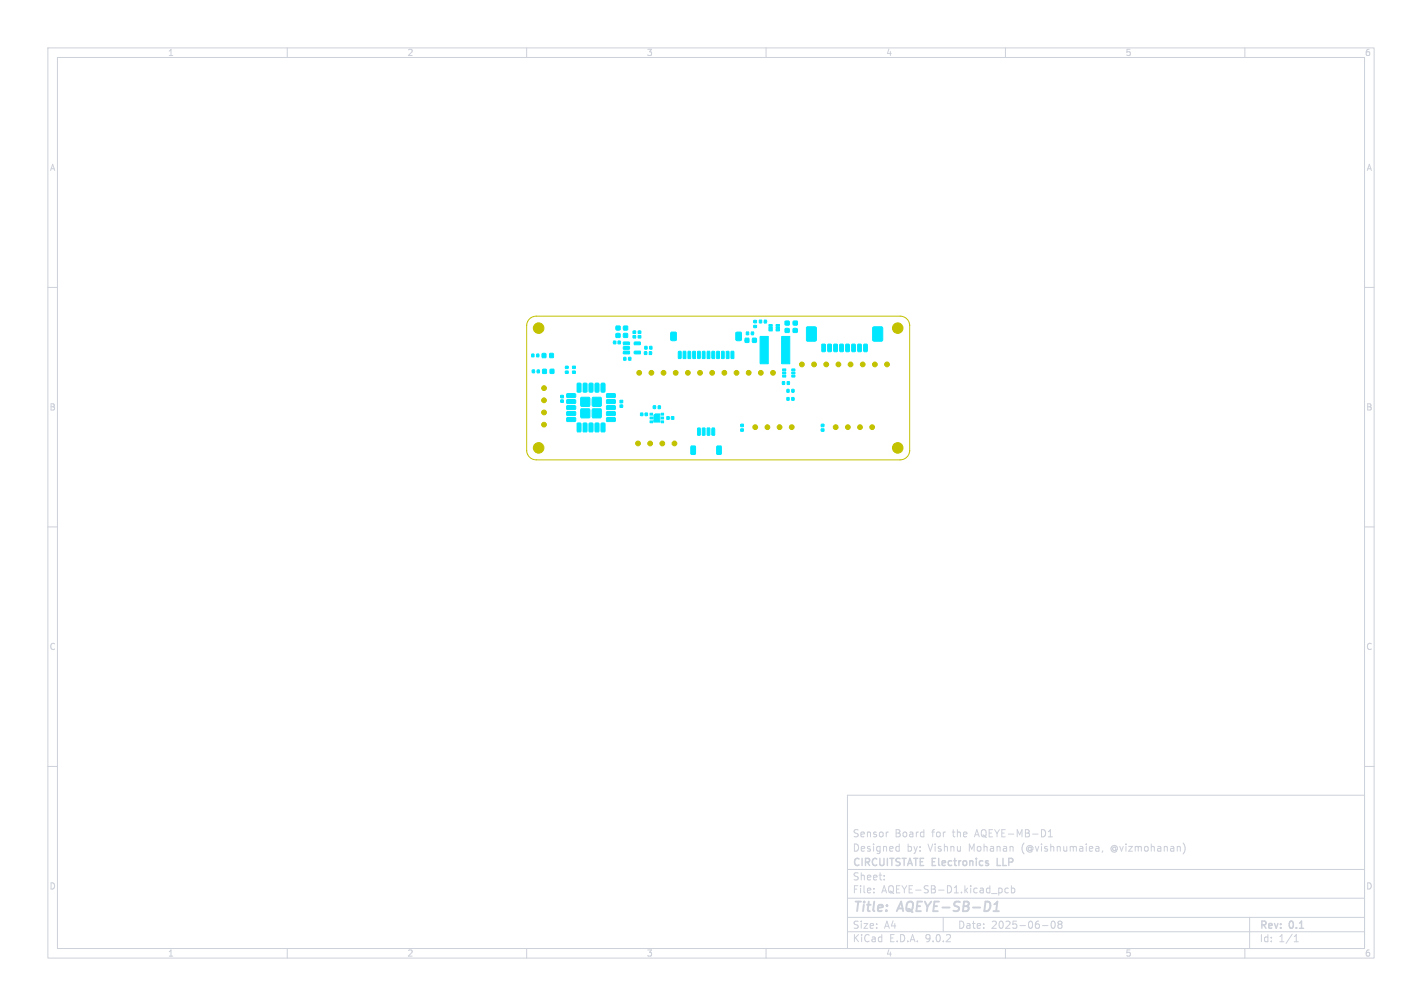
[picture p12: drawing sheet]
<svg xmlns="http://www.w3.org/2000/svg" width="297mm" height="210mm" viewBox="0 0 297 210" stroke-linecap="round" stroke-linejoin="round" font-family="sans-serif">
<g fill="none" stroke="#cdd1da" stroke-width=".21">
<path d="M10 10h277v190h-277zM12 12h273v186h-273zM60 10v2M110 10v2M160 10v2M210 10v2M260 10v2M10 60h2M285 60h2M10 110h2M285 110h2M10 160h2"/>
<path d="M177 166h108v32h-108zM185.5 173.7l-.3 .1M187.4 176.7l.4 .1M187.8 176.2v1.5M187.8 177.6l-.4 .1M219 174.7h.8M219 173.6l.4-.4v1.5M229 176.7h.3l.2 .2v.8M229.5 177.6l-.5 .1M229.5 177.1h-.5M230.3 177.6l-.1 .3M247.1 176a1.72 1.72 0 0 1 0 2.3"/>
<path d="M285 160h2M60 198v2M110 198v2M160 198v2M177 194.5h108M177 191.5h108M177 187.5h108M177 181.5h108M182.5 186.3v.1M182.5 185.5v.1M184.7 183.6v.1M184.7 182.8v.1"/>
<path d="M197 191.5v3M208.7 185.4h.3l.3 .3-.1 .6-.5 .1M210 198v2M210.6 185.5l-.4-.1-.3 .3 .1 .6h.6M211.2 185.5l.5-.1 .3 .3-.2 .6h-.6M211.2 184.9v1.5M217.7 193.2h1.2M219.7 192.4l.2-.1a.8 .8 0 0 1 .5 .7 .8 .8 0 0 1-.5 .8 1 1 0 0 1-.2-1.4zM221.2 192.9l-.2-.2 .2-.4h.3l.3 .3-.3 .3M221.2 192.9l-.2 .3v.5l.2 .1h.3l.3-.3-.1-.4-.2-.2M221.2 192.9h.3M260 198v2"/>
<path d="M261 191.5v6.5M270.3 196.6h.9M270.3 195.5l.4-.4v1.5"/>
</g>
<path d="M207.5 190.2h1.1M207.7 188.8l.6-.6-.2 2" fill="none" stroke="#cdd1da" stroke-width=".4"/>
<path d="M208.3 179.2v1.5h.7" fill="none" stroke="#cdd1da" stroke-width=".3"/>
<g fill="#00e7ff" stroke="#00e7ff" stroke-width=".21">
<path d="M135.6 73.4h.5v.6h-.5z"/>
<path d="M134.6 73.4h.5v.6h-.5z"/>
<path d="M113.3 73.8h.7v.8h-.7z"/>
<path d="M114.8 73.8h.8v.8h-.8z"/>
<path d="M118.1 77.5h.6v.4h-.6z"/>
<path d="M118.1 76.5h.6v.4h-.6z"/>
<path d="M158.6 66.8h.5v.6h-.5z"/>
<path d="M159.6 66.8h.5v.6h-.5z"/>
<path d="M139.3 87h.5v.5h-.5z"/>
<path d="M140.2 87h.5v.5h-.5z"/>
<path d="M134.7 72.3h.4v.6h-.4z"/>
<path d="M135.7 72.3h.5v.6h-.5z"/>
<path d="M119.6 77.5h.6v.4h-.6z"/>
<path d="M119.6 76.5h.6v.4h-.6z"/>
<path d="M130.2 69.6h.9v.8h-.9z"/>
<path d="M130.2 68.1h.9v.8h-.9z"/>
<path d="M123.8 83h1.7v1.8h-1.7z"/>
<path d="M121.4 83h1.7v1.8h-1.7z"/>
<path d="M123.8 85.4h1.7v1.8h-1.7z"/>
<path d="M121.4 85.4h1.7v1.8h-1.7z"/>
<path d="M125.6 80h.6l.2 .1v1.6l-.2 .2-.7-.1z"/>
<path d="M124.3 80h.6l.2 .1v1.6l-.1 .2-.7-.1z"/>
<path d="M123.1 80h.6l.2 .1v1.6l-.2 .2-.7-.1z"/>
<path d="M121.8 80h.6l.2 .1v1.6l-.1 .2-.7-.1z"/>
<path d="M120.6 80h.6l.2 .1v1.6l-.2 .2-.7-.1z"/>
<path d="M118.4 82.2h1.7l.1 .7-.2 .1h-1.5l-.2-.2z"/>
<path d="M118.4 83.5l1.7-.1 .1 .7-.2 .2-1.5-.1-.2-.2z"/>
<path d="M118.4 84.7h1.7l.1 .7-.2 .1h-1.5l-.2-.2z"/>
<path d="M118.4 86l1.7-.1 .1 .7-.2 .2-1.5-.1-.2-.2z"/>
<path d="M118.4 87.2h1.7l.1 .7-.2 .1h-1.5l-.2-.2z"/>
<path d="M120.6 88.3h.6l.2 .1v1.6l-.2 .2-.7-.1z"/>
<path d="M121.8 88.3h.6l.2 .1v1.6l-.1 .2-.7-.1z"/>
<path d="M123.1 88.3h.6l.2 .1v1.6l-.2 .2-.7-.1z"/>
<path d="M124.3 88.3h.6l.2 .1v1.6l-.1 .2-.7-.1z"/>
<path d="M125.6 88.3h.6l.2 .1v1.6l-.2 .2-.7-.1z"/>
<path d="M126.7 87.2h1.7l.1 .7-.2 .1h-1.5l-.2-.2z"/>
<path d="M126.7 86l1.7-.1 .1 .7-.2 .2-1.5-.1-.2-.2z"/>
<path d="M126.7 84.7h1.7l.1 .7-.2 .1h-1.5l-.2-.2z"/>
<path d="M126.7 83.5l1.7-.1 .1 .7-.2 .2-1.5-.1-.2-.2z"/>
<path d="M126.7 82.2h1.7l.1 .7-.2 .1h-1.5l-.2-.2z"/>
<path d="M152.7 73.4h.6l-.1 1.5-.5-.1z"/>
<path d="M151.7 73.4h.6l-.1 1.5-.5-.1z"/>
<path d="M150.7 73.4h.6l-.1 1.5-.5-.1z"/>
<path d="M149.7 73.4h.6l-.1 1.5-.5-.1z"/>
<path d="M148.7 73.4h.6l-.1 1.5-.5-.1z"/>
<path d="M147.7 73.4h.6l-.1 1.5-.5-.1z"/>
<path d="M146.7 73.4h.6l-.1 1.5-.5-.1z"/>
<path d="M145.7 73.4h.6l-.1 1.5-.5-.1z"/>
<path d="M144.7 73.4h.6l-.1 1.5-.5-.1z"/>
<path d="M143.7 73.4h.6l-.1 1.5-.5-.1z"/>
<path d="M142.7 73.4h.6l-.1 1.5-.5-.1z"/>
<path d="M141.7 73.4h.6l-.1 1.5-.5-.1z"/>
<path d="M153.7 69.4l.9-.1 .3 .2v1.4l-.2 .2h-.8l-.2-.1z"/>
<path d="M140.1 69.4l.9-.1 .3 .2v1.4l-.2 .2h-.8l-.2-.1z"/>
<path d="M111.1 73.9h.4v.6h-.4z"/>
<path d="M112.1 73.9h.4v.6h-.4z"/>
<path d="M130.2 71.4h1.2l.1 .5-1.2 .1z"/>
<path d="M130.2 72.4l1.2-.1 .1 .5-1.2 .1z"/>
<path d="M130.2 73.3h1.2l.1 .5-1.2 .1z"/>
<path d="M132.5 73.3h1.2l.1 .5-1.3 .1z"/>
<path d="M132.5 71.4h1.2l.1 .5-1.3 .1z"/>
<path d="M129.5 83.6h.5v.5h-.5z"/>
<path d="M129.5 84.5h.5v.5h-.5z"/>
<path d="M180.4 71.9l.6-.1 .2 .1v1.3l-.2 .2-.6-.1z"/>
<path d="M179.2 71.9l.5-.1 .2 .1v1.3l-.1 .2-.7-.1z"/>
<path d="M177.9 71.9l.6-.1 .2 .1v1.3l-.2 .2-.6-.1z"/>
<path d="M176.7 71.9l.5-.1 .2 .1v1.3l-.1 .2-.7-.1z"/>
<path d="M175.4 71.9l.6-.1 .2 .1v1.3l-.2 .2-.6-.1z"/>
<path d="M174.2 71.9l.5-.1 .2 .1v1.3l-.1 .2-.7-.1z"/>
<path d="M172.9 71.9l.6-.1 .2 .1v1.3l-.2 .2-.6-.1z"/>
<path d="M171.7 71.9l.5-.1 .2 .1v1.3l-.1 .2-.7-.1z"/>
<path d="M182.3 68.3l1.8-.1 .3 .2v2.6l-.2 .2h-1.7l-.2-.1z"/>
<path d="M168.5 68.3l1.8-.1 .2 .2v2.6l-.1 .2h-1.7l-.3-.1z"/>
<path d="M163.5 77h.6v.4h-.6z"/>
<path d="M163.5 77.7h.6v.4h-.6z"/>
<path d="M163.5 78.3h.6v.4h-.6z"/>
<path d="M165.4 78.3h.6v.4h-.6z"/>
<path d="M165.4 77.7h.6v.4h-.6z"/>
<path d="M165.4 77h.6v.4h-.6z"/>
<path d="M135.8 86.3h.5v.4h-.5z"/>
<path d="M135.8 87.1h.5v.4h-.5z"/>
<path d="M135.8 87.9h.5v.4h-.5z"/>
<path d="M138.1 87.9h.5v.4h-.5z"/>
<path d="M138.1 87.1h.5v.4h-.5z"/>
<path d="M138.1 86.3h.5v.4h-.5z"/>
<path d="M136.6 86.7l.3-.3h.9v1.7h-1.2z"/>
<path d="M157.2 70.6h.8v.9h-.8z"/>
<path d="M155.6 70.6h.8v.9h-.8z"/>
<path d="M165.4 83h.4v.6h-.4z"/>
<path d="M164.4 83h.4v.6h-.4z"/>
<path d="M164 67.1h.8v.7h-.8z"/>
<path d="M164 68.6h.8v.8h-.8z"/>
<path d="M158.8 70.2h1.7v5.7h-1.7z"/>
<path d="M163.3 70.2h1.7v5.7h-1.7z"/>
<path d="M171.5 89.5h.6v.5h-.6z"/>
<path d="M171.5 88.6h.6v.5h-.6z"/>
<path d="M164.4 79.7h.5v.5h-.5z"/>
<path d="M163.4 79.7h.5v.5h-.5z"/>
<path d="M133.8 86.2h.5v.6h-.5z"/>
<path d="M134.7 86.2h.5v.6h-.5z"/>
<path d="M157.4 67.9h.6v.5h-.6z"/>
<path d="M157.4 66.9h.6v.5h-.6z"/>
<path d="M111.2 77.2h.4v.6h-.4z"/>
<path d="M112.2 77.2h.5v.6h-.5z"/>
<path d="M133.3 70.1h.5v.4h-.5z"/>
<path d="M133.3 69.1h.5v.5h-.5z"/>
<path d="M113.4 77.1h.7v.8h-.7z"/>
<path d="M114.9 77.1h.8v.8h-.8z"/>
<path d="M165.4 81.3h.4v.6h-.4z"/>
<path d="M164.4 81.3h.4v.6h-.4z"/>
<path d="M130.3 74.6h.4v.6h-.4z"/>
<path d="M131.3 74.6h.5v.6h-.5z"/>
<path d="M129.1 71.2h.5v.6h-.5z"/>
<path d="M128.1 71.2h.5v.6h-.5z"/>
<path d="M165.7 67.1h.8v.7h-.8z"/>
<path d="M165.7 68.6h.8v.8h-.8z"/>
<path d="M137.5 84.7h.4v.6h-.4z"/>
<path d="M136.5 84.7h.4v.6h-.4z"/>
<path d="M154.7 89.5h.6v.5h-.6z"/>
<path d="M154.7 88.6h.6v.5h-.6z"/>
<path d="M156.9 69.3h.5v.6h-.5z"/>
<path d="M155.9 69.3h.5v.6h-.5z"/>
<path d="M117.1 83.5h.6v.5h-.6z"/>
<path d="M117.1 82.5h.6v.5h-.6z"/>
<path d="M145.7 89.4h.6l-.1 1.5-.5-.1z"/>
<path d="M146.7 89.4h.6l-.1 1.5-.5-.1z"/>
<path d="M147.7 89.4h.6l-.1 1.5-.5-.1z"/>
<path d="M148.7 89.4h.6l-.1 1.5-.5-.1z"/>
<path d="M144.3 93.1h.8l.2 .1v1.5l-.2 .2-.8-.1z"/>
<path d="M149.7 93.1h.8l.2 .1v1.5l-.2 .2-.8-.1z"/>
<path d="M132.2 70.1h.6v.4h-.6z"/>
<path d="M132.2 69.1h.6v.5h-.6z"/>
<path d="M128.7 69.6h.8v.8h-.8z"/>
<path d="M128.7 68.1h.8v.8h-.8z"/>
<path d="M160.6 67.7h.7v.4h-.7z"/>
<path d="M160.6 68.2h.7v.4h-.7z"/>
<path d="M160.6 68.7h.7v.4h-.7z"/>
<path d="M162.1 68.7h.7v.4h-.7z"/>
<path d="M162.1 68.2h.7v.4h-.7z"/>
<path d="M162.1 67.7h.7v.4h-.7z"/>
</g>
<path d="M110.6 66.6l.6-.4 .8-.2h76a2 2 0 0 1 2 2v26a2 2 0 0 1-2 2h-76a2 2 0 0 1-2-2v-26l.1-.7z" fill="none" stroke="#c2c200" stroke-width=".21"/>
<g fill="#c2c200" stroke="#c2c200" stroke-width=".21">
<circle cx="187.5" cy="93.5" r="1.1"/>
<circle cx="187.5" cy="68.5" r="1.1"/>
<circle cx="157.7" cy="89.2" r=".5"/>
<circle cx="160.3" cy="89.2" r=".5"/>
<circle cx="162.8" cy="89.2" r=".5"/>
<circle cx="165.4" cy="89.2" r=".5"/>
<circle cx="112.5" cy="93.5" r="1.1"/>
<circle cx="174.5" cy="89.2" r=".5"/>
<circle cx="177.1" cy="89.2" r=".5"/>
<circle cx="179.6" cy="89.2" r=".5"/>
<circle cx="182.2" cy="89.2" r=".5"/>
<circle cx="112.5" cy="68.5" r="1.1"/>
<circle cx="185.3" cy="76.1" r=".5"/>
<circle cx="182.7" cy="76.1" r=".5"/>
<circle cx="180.2" cy="76.1" r=".5"/>
<circle cx="177.6" cy="76.1" r=".5"/>
<circle cx="175.1" cy="76.1" r=".5"/>
<circle cx="172.6" cy="76.1" r=".5"/>
<circle cx="170" cy="76.1" r=".5"/>
<circle cx="167.5" cy="76.1" r=".5"/>
<circle cx="161.4" cy="77.8" r=".5"/>
<circle cx="158.9" cy="77.8" r=".5"/>
<circle cx="156.4" cy="77.8" r=".5"/>
<circle cx="153.8" cy="77.8" r=".5"/>
<circle cx="151.3" cy="77.8" r=".5"/>
<circle cx="148.7" cy="77.8" r=".5"/>
<circle cx="146.2" cy="77.8" r=".5"/>
<circle cx="143.7" cy="77.8" r=".5"/>
<circle cx="141.1" cy="77.8" r=".5"/>
<circle cx="138.6" cy="77.8" r=".5"/>
<circle cx="136" cy="77.8" r=".5"/>
<circle cx="133.5" cy="77.8" r=".5"/>
<circle cx="140.9" cy="92.6" r=".5"/>
<circle cx="138.3" cy="92.6" r=".5"/>
<circle cx="135.8" cy="92.6" r=".5"/>
<circle cx="133.3" cy="92.6" r=".5"/>
<circle cx="113.6" cy="81" r=".5"/>
<circle cx="113.6" cy="83.6" r=".5"/>
<circle cx="113.6" cy="86.1" r=".5"/>
<circle cx="113.6" cy="88.6" r=".5"/>
</g>
<g font-size="2.8" fill="#cdd1da">
<text x="178" y="190.9">Title:</text>
<text x="187.7" y="190.9">AQEYE-SB-D1</text>
</g>
<g font-size="2.1" fill="#cdd1da">
<text x="178" y="178">Designed</text>
<text x="178" y="175">Sensor</text>
<text x="186.9" y="175">Board</text>
<text x="189.4" y="178">by:</text>
<text x="193.9" y="178">Vishnu</text>
<text x="194.7" y="175">for</text>
<text x="199.1" y="175">the</text>
<text x="202.5" y="178">Mohanan</text>
<text x="203.9" y="175">AQEYE-MB-D1</text>
<text x="213.6" y="178">(@vishnumaiea,</text>
<text x="232.4" y="178">@vizmohanan)</text>
<text x="178" y="184">Sheet:</text>
<text x="178" y="181.2">CIRCUITSTATE Electronics</text>
<text x="208.9" y="181.2">LLP</text>
<text x="178" y="186.7">File:</text>
<text x="184.1" y="186.7">AQEYE-SB-D1.kicad_pcb</text>
<text x="178" y="196.9">KiCad</text>
<text x="178" y="194.1">Size:</text>
<text x="184.7" y="194.1">A4</text>
<text x="185.7" y="196.9">E.D.A.</text>
<text x="193.3" y="196.9">9.0.2</text>
<text x="200" y="194.1">Date:</text>
<text x="207" y="194.1">2025-06-08</text>
<text x="263" y="194.3">Rev:</text>
<text x="263" y="196.9">Id:</text>
<text x="267.1" y="196.9">1/1</text>
<text x="269.4" y="194.3">0.1</text>
</g>
<g font-size="1.8" fill="#cdd1da">
<text x="35" y="11.9">1</text>
<text x="85" y="11.9">2</text>
<text x="135" y="11.9">3</text>
<text x="185" y="11.9">4</text>
<text x="235" y="11.9">5</text>
<text x="285" y="11.9">6</text>
<text x="10.3" y="35.9">A</text>
<text x="285.4" y="35.9">A</text>
<text x="10.3" y="85.9">B</text>
<text x="285.3" y="85.9">B</text>
<text x="10.3" y="135.9">C</text>
<text x="285.3" y="135.9">C</text>
<text x="10.3" y="185.9">D</text>
<text x="285.3" y="185.9">D</text>
<text x="35" y="199.9">1</text>
<text x="85" y="199.9">2</text>
<text x="135" y="199.9">3</text>
<text x="185" y="199.9">4</text>
<text x="235" y="199.9">5</text>
<text x="285" y="199.9">6</text>
</g>
</svg>
